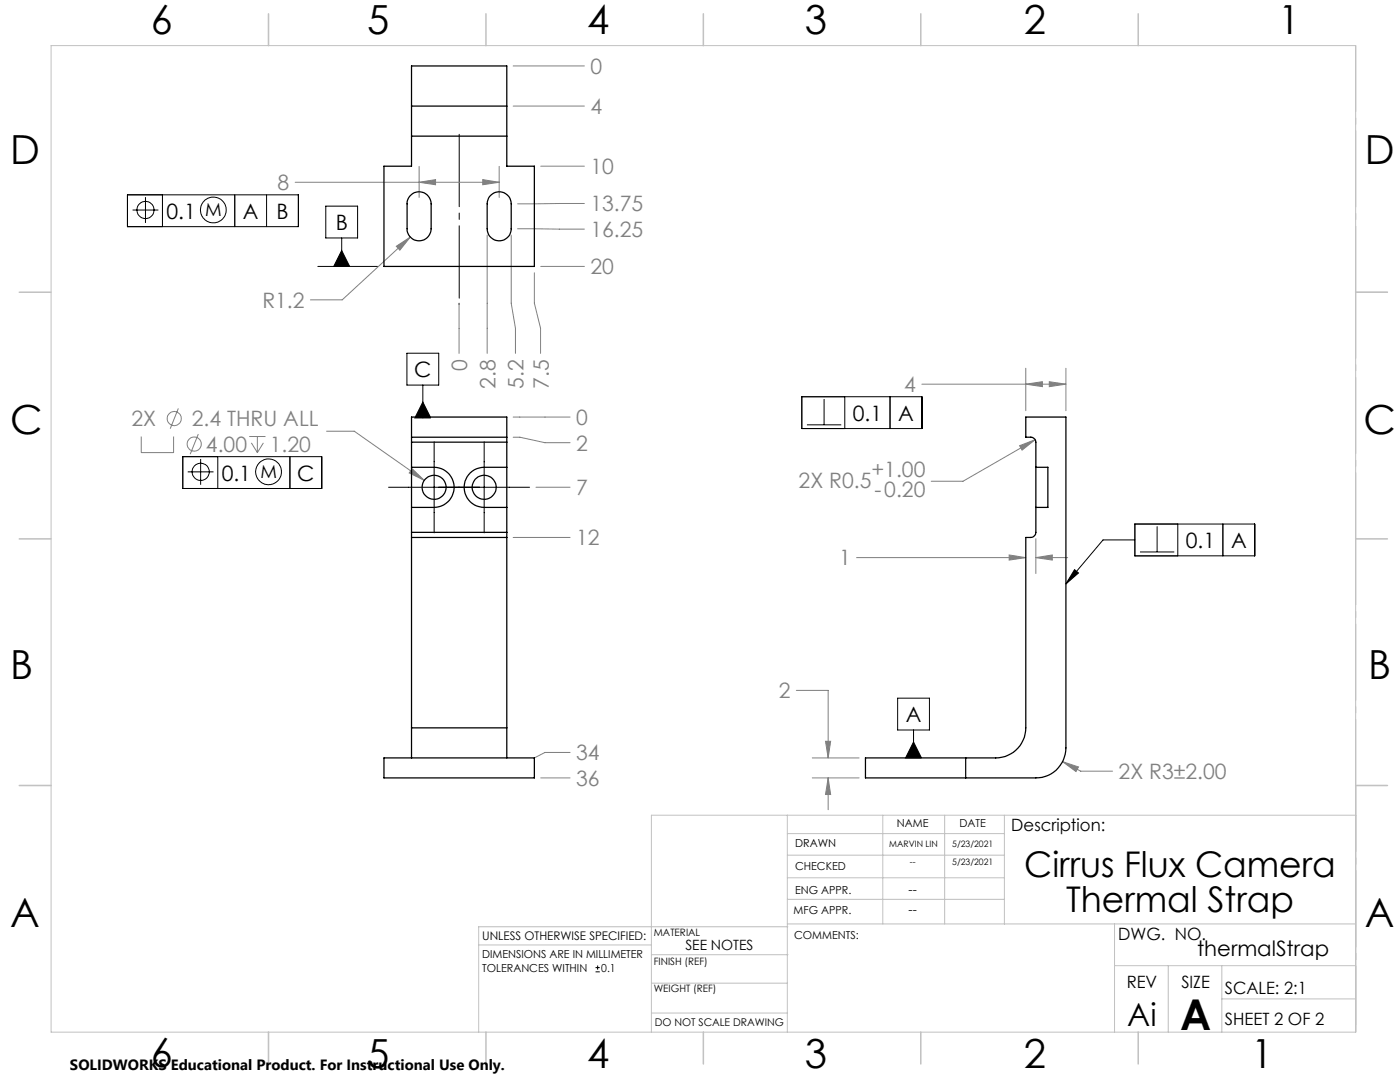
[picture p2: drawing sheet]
<svg xmlns="http://www.w3.org/2000/svg" width="279mm" height="216mm" viewBox="0 0 279 216" stroke-linecap="round" stroke-linejoin="round" font-family="sans-serif">
<g fill="none" stroke="#808080" stroke-width=".2">
<path d="M102.4 13.2h14.2M58.9 36.4h40.7M83.6 36.4l3.3-.6v1.1zM83.6 33.2v6.2M96.3 35.8l3.3 .6-3.3 .5zM99.6 33.2v6.2M102.4 21.2h14.2M107.9 33.2h8.7M79.1 49.1l2.8-1.8-2.1 2.6zM81.9 47.3l-13.6 12.5h-6.4M97.2 46.9v23.6M102 46.9v13.6l.9 5v5"/>
<path d="M103.3 45.6l13.3 .1M106.6 54.4v6.1l1.3 5v5M107.9 53.2h8.7M116.6 40.6l-13.3 .1M91.6 60.5v10M184 76.7h28.7M204.7 76.7l3.3-.5v1zM204.7 73.5v8.5M209.4 76.2l3.3 .5-3.3 .5zM212.7 73.5v8.5M28.2 87.1v3.2h6.4v-3.2M35.6 81.5l-1.6 4"/>
<path d="M39.6 86.6l-1.6 4M49.7 87.1h3.3M50.2 88.4l1.2 1.9M51.4 87.1v3.2M52.6 88.4l-1.2 1.9M65.2 86h5.5l14 9.8M82.3 93.6l2.4 2.2-3-1.4zM102.4 83.2h11.4M102.4 87.2h1.4l5 1.1h5M107 97.2h6.8M203.5 88.9l3.1-1.2-2.6 2.1zM206.6 87.7l-14.4 8.3h-6.4"/>
<path d="M102.4 107.2h11.4M171 111.3h33.7M201.4 110.7l3.3 .6-3.3 .5zM206.7 111.3l3.3-.6v1.1zM206.7 107.5v6.9M206.7 111.3h6.4M158.9 137.8h6.4v13.4M107.9 155.2h5.9M113.8 150.1h-5l-2.2 1.1M162.1 155.2h9.3M162.1 151.2h9.3M164.7 147.9h1.1l-.5 3.3z"/>
<path d="M165.3 155.2l.5 3.3h-1.1zM165.3 155.2v6.4M212.1 152l3.1 1-.5 1zM212.1 152l3.6 1.9h6.3"/>
<circle cx="34.8" cy="83.5" r="1.41"/>
<circle cx="38.8" cy="88.6" r="1.42"/>
</g>
<g fill="none" stroke="#000" stroke-width=".2">
<path d="M25.4 38.9h34.1v6.3h-34.1zM29 39.3v5.2M32.4 38.9v6.3M46.8 38.9v6.3M53.2 38.9v6.3M26.5 41.9h5.1M63.4 53.2h12M65 41.1h6.4v6.4h-6.4zM68.2 50l1.6 3.2h-3.2zM68.2 47.5v5.7M81.2 70.5h6.4v6.3h-6.4zM84.4 76.8v6.6"/>
<path d="M160 79.2h24v6.3h-24zM164.5 79.6v5.2M168.6 79.2v6.3M177.6 79.2v6.3M36.5 91.1h27.7v6.4h-27.7zM37.5 94.2h5.1M40 91.6v5.1M43.5 91.1v6.4M57.9 91.1v6.4M77.5 97.2h28.2M84.4 80.2l1.6 3.2h-3.2zM86.6 88.2v18.1"/>
<path d="M96.6 88.2v18.1M161 84.8h6.9M214.5 113.7l.7 .6-2.5 2.2zM226.5 104.6h23.9v6.3h-23.9zM226.5 107.7h-6.4l-7.4 8.8M227.5 110.1h6.9M230.9 105v5.1M235.1 104.6v6.3M244.1 104.6v6.3M179.1 139.3h6.4v6.4h-6.4zM182.3 145.7v5.5M182.3 148.1l1.6 3.1h-3.2z"/>
<path d="M118.9 193.9h.8M118.9 193.1h.8M119.3 192.7v.8"/>
<circle cx="29" cy="41.9" r="1.72"/>
<circle cx="42.6" cy="41.9" r="2.58"/>
<circle cx="40.1" cy="94.2" r="1.71"/>
<circle cx="53.6" cy="94.2" r="2.57"/>
</g>
<path d="M91.6 26.8v32.7" fill="none" stroke="#000" stroke-width=".2" stroke-dasharray="15.2 1.3 1.3 1.3" stroke-dashoffset=".8"/>
<path d="M270.6 9.1v49.2M270.6 58.3v49.2M270.6 107.5v49.2M270.6 156.7v49.2" fill="none" stroke="#c0c0c0" stroke-width=".2" stroke-dasharray="15.2 1.3 1.3 1.3" stroke-dashoffset="2.1"/>
<g fill="none" stroke="#c0c0c0" stroke-width=".2">
<path d="M10.2 9.1h260.3v196.9h-260.3zM270.5 58.3h6.4M270.5 156.7h6.4M157.1 162.7v43.3M157.1 175.2h43.3M157.1 170.6h43.3M157.1 166.3h43.3M157.1 179.5h43.3M176.2 162.7v21.7M188.5 162.7v21.7M200.4 162.7v21.7M270.6 162.7h-140.6v43.3"/>
<path d="M95.5 188.6h34.5M130 196.2h27.1M130 190.5h27.3M157.1 184.4h113.4M157.2 184.9h-61.7v21.1M222.4 184.4v21.6M222.4 192.7h48.1M233.2 192.7v13.3M243.8 199.3h26.7M243.8 192.7v13.3M130 202.1h27.1"/>
</g>
<g fill="none" stroke="#c0c0c0" stroke-width=".3">
<path d="M53.6 2.8v6.3M97 2.8v6.3M140.4 2.8v6.3M183.8 2.8v6.3M227.2 2.8v6.3M3.8 58.3h6.4M270.5 58.3h6.4M3.8 107.5h6.4M270.5 107.5h6.4M3.8 156.7h6.4M270.5 156.7h6.4M53.6 206v6.3"/>
<path d="M97 206v6.3M140.4 206v6.3M183.8 206v6.3M227.2 206v6.3"/>
</g>
<path d="M84.4 80.2l1.6 3.2h-3.2zM214.5 113.7l.7 .6-2.5 2.2zM182.3 148.1l1.6 3.1h-3.2zM68.2 50l1.6 3.2h-3.2z" fill="#000"/>
<path d="M82.3 93.6l-.6 .8 3 1.4zM164.7 147.9h1.1l-.5 3.3zM165.3 155.2l.5 3.3h-1.1zM204.7 76.7l3.3-.5v1zM209.4 76.2l3.3 .5-3.3 .5zM201.4 110.7l3.3 .6-3.3 .5zM206.7 111.3l3.3-.6v1.1zM203.5 88.9l.5 .9 2.6-2.1zM212.1 152l2.6 2 .5-1zM79.1 49.1l.7 .8 2.1-2.6zM83.6 36.4l3.3-.6v1.1zM96.3 35.8l3.3 .6-3.3 .5z" fill="#808080"/>
<g fill="none" stroke="#000" stroke-width=".25">
<path d="M81.7 39.2a2.41 2.41 0 0 1 2.7-.8 2.41 2.41 0 0 1 1.6 2.3v4.9a2.4 2.4 0 0 1-2.4 2.5 2.4 2.4 0 0 1-2.4-2.5v-5.3zM82.1 21.2v6M82.1 27.2v6h-5.5v20h30v-20h-5.5v-6M82.1 21.2v-8h19v8M82.1 21.2h19M82.1 27.2h19M97.7 39.2a2.41 2.41 0 0 1 2.7-.8 2.41 2.41 0 0 1 1.6 2.3v4.9a2.4 2.4 0 0 1-2.4 2.5 2.4 2.4 0 0 1-2.4-2.5v-4.9l.2-.8zM101.1 21.2v6M82.1 87.2v1M82.1 93.2h4.5a4 4 0 0 1 4 4 4 4 0 0 1-4 4h-4.5M82.1 87.2v-4h19v4M82.1 88.2v18"/>
<path d="M82.1 87.2h19M82.1 88.2h19M101.1 87.2v1M101.1 93.2h-4.5a4 4 0 0 0-4 4 4 4 0 0 0 4 4h4.5M101.1 88.2v18M206.7 93.2v-5a1.02 1.02 0 0 0-1-1h-1v-4h8v66a6 6 0 0 1-6 6h-34v-4h26a6 6 0 0 0 6-6v-38h1a1.09 1.09 0 0 0 1-1v-5M206.7 93.2v8M206.7 93.2h2.4v8h-2.4M82.1 106.2v1M82.1 107.2h19M82.1 107.2v38M82.1 106.2h19"/>
<path d="M101.1 106.2v1M101.1 107.2v38M76.6 151.2h30v4h-30zM82.1 145.2v6M82.1 145.2h19M101.1 145.2v6M192.7 151.2v4"/>
<circle cx="86.6" cy="97.2" r="2.4"/>
<circle cx="96.6" cy="97.2" r="2.4"/>
</g>
<text font-size="8.5" x="235.5" y="205.4">A</text>
<g font-size="8">
<text x="30.1" y="6.8">6</text>
<text x="73.3" y="6.9">5</text>
<text x="117.2" y="6.9">4</text>
<text x="160.6" y="6.9">3</text>
<text x="204.3" y="6.9">2</text>
<text x="255.1" y="6.9">1</text>
<text x="2.1" y="32.7">D</text>
<text x="272.4" y="32.7">D</text>
<text x="2.1" y="86.5">C</text>
<text x="272.1" y="86.5">C</text>
<text x="2.1" y="135.6">B</text>
<text x="273.1" y="135.6">B</text>
<text x="2.1" y="185.1">A</text>
<text x="272.4" y="185.1">A</text>
<text x="30.1" y="212.9">6</text>
<text x="73.3" y="213">5</text>
<text x="117.2" y="213">4</text>
<text x="160.6" y="213">3</text>
<text x="204.3" y="213">2</text>
<text x="249.7" y="213">1</text>
</g>
<g font-size="7.1">
<text x="204.4" y="174.9">Cirrus Flux Camera</text>
<text x="212.8" y="182">Thermal Strap</text>
</g>
<text font-size="6.3" x="225" y="204.6">Ai</text>
<g font-size="4.2" fill="#808080">
<text x="117.8" y="14.8">0</text>
<text x="117.8" y="22.8">4</text>
<text x="117.8" y="34.8">10</text>
<text x="55.4" y="37.9">8</text>
<text x="117.8" y="42.2">13.75</text>
<text x="117.8" y="47.3">16.25</text>
<text x="117.8" y="54.8">20</text>
<text x="52.4" y="61.4">R1.2</text>
<text x="93.2" y="74" transform="rotate(-90 93.2 74)">0</text>
<text x="98.9" y="77.5" transform="rotate(-90 98.9 77.5)">2.8</text>
<text x="104.5" y="77.5" transform="rotate(-90 104.5 77.5)">5.2</text>
<text x="109.5" y="77.5" transform="rotate(-90 109.5 77.5)">7.5</text>
<text x="180.5" y="78.2">4</text>
<text x="26.2" y="85.1">2X</text>
<text x="38.3" y="85.1">2.4 THRU ALL</text>
<text x="115" y="84.8">0</text>
<text x="115" y="89.9">2</text>
<text x="41.1" y="90.1">4.00</text>
<text x="53.9" y="90.1">1.20</text>
<text x="173.9" y="95.1">+1.00</text>
<text x="115" y="98.8">7</text>
<text x="159.4" y="97.4">2X R0.5</text>
<text x="174.5" y="99.2">-0.20</text>
<text x="115" y="108.8">12</text>
<text x="167.5" y="112.8">1</text>
<text x="155.4" y="139.4">2</text>
<text x="115" y="151.7">34</text>
<text x="223.2" y="155.5">2X R3±2.00</text>
<text x="115" y="156.8">36</text>
</g>
<g font-size="4.2">
<text x="33.2" y="43.6">0.1</text>
<text x="48.5" y="43.6">A</text>
<text x="55.2" y="43.6">B</text>
<text x="67" y="45.9">B</text>
<text x="82.7" y="75.2">C</text>
<text x="170.2" y="83.9">0.1</text>
<text x="179.2" y="83.9">A</text>
<text x="44.2" y="95.9">0.1</text>
<text x="59.3" y="95.9">C</text>
<text x="236.6" y="109.3">0.1</text>
<text x="245.7" y="109.3">A</text>
<text x="180.8" y="144.1">A</text>
<text x="238.9" y="190.8">thermalStrap</text>
</g>
<g font-size="3.6">
<text x="40.9" y="43.2">M</text>
<text x="52" y="95.4">M</text>
</g>
<g font-size="3.4">
<text x="201.8" y="165.9">Description:</text>
<text x="223.2" y="187.6">DWG. NO.</text>
<text x="224.9" y="197.2">REV</text>
<text x="235.8" y="197.2">SIZE</text>
<text x="244.4" y="198.4">SCALE: 2:1</text>
<text x="244.4" y="204.6">SHEET 2 OF 2</text>
</g>
<text font-size="3" x="14" y="213.5">SOLIDWORKS Educational Product. For Instructional Use Only.</text>
<text font-size="2.8" x="136.8" y="189.7">SEE NOTES</text>
<g font-size="2.5">
<text x="181.3" y="178.3">--</text>
<text x="181.3" y="182.3">--</text>
</g>
<text font-size="2.4" x="96.2" y="187.5">UNLESS OTHERWISE SPECIFIED:</text>
<g font-size="2.2">
<text x="179" y="165.1">NAME</text>
<text x="191.5" y="165.1">DATE</text>
<text x="158.7" y="169">DRAWN</text>
<text x="158.7" y="173.5">CHECKED</text>
<text x="158.7" y="178.3">ENG APPR.</text>
<text x="158.4" y="182.4">MFG APPR.</text>
<text x="96.2" y="191.2">DIMENSIONS ARE IN MILLIMETER</text>
<text x="158.5" y="187.4">COMMENTS:</text>
<text x="96.2" y="193.9">TOLERANCES WITHIN</text>
<text x="120" y="193.9">0.1</text>
</g>
<text font-size="2.1" x="130.7" y="204.6">DO NOT SCALE DRAWING</text>
<g font-size="2">
<text x="130.5" y="186.8">MATERIAL</text>
<text x="130.5" y="192.5">FINISH (REF)</text>
<text x="130.5" y="198">WEIGHT (REF)</text>
</g>
<g font-size="1.8">
<text x="177.5" y="169">MARVIN LIN</text>
<text x="181.6" y="172.6">--</text>
<text x="190" y="172.6">5/23/2021</text>
<text x="190.1" y="169">5/23/2021</text>
</g>
</svg>
